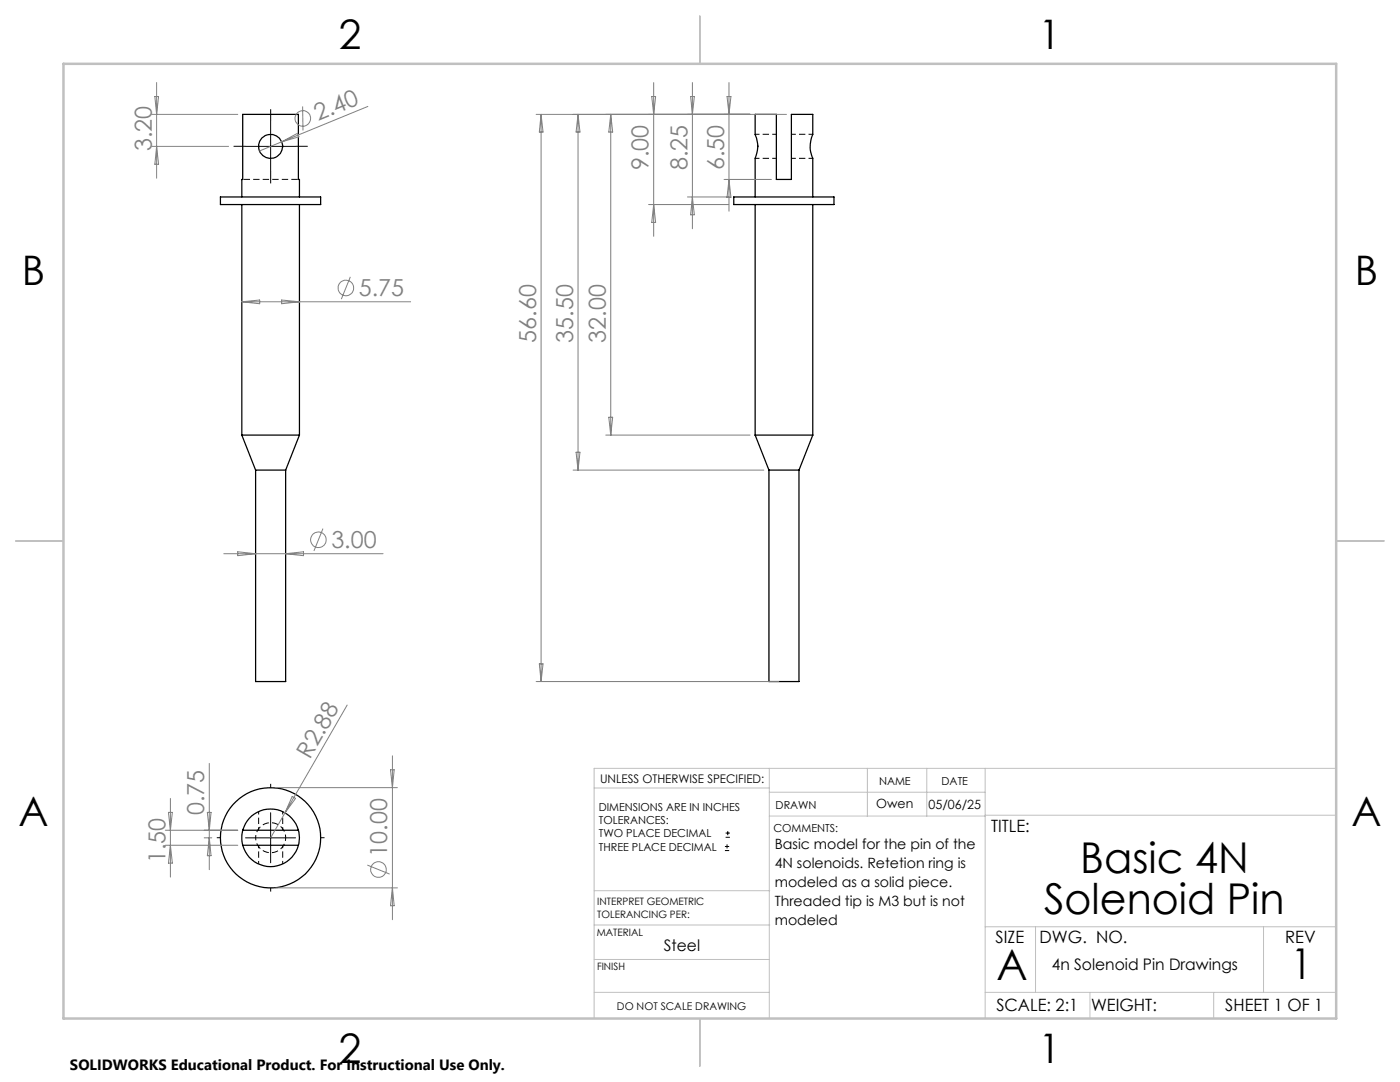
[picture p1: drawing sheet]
<svg xmlns="http://www.w3.org/2000/svg" width="279mm" height="216mm" viewBox="0 0 279 216" stroke-linecap="round" stroke-linejoin="round" font-family="sans-serif">
<path d="M48.5 35.8h11.1" fill="none" stroke="#000" stroke-width=".2" stroke-dasharray="1.3 .6" stroke-dashoffset="-.2" stroke-linecap="butt"/>
<path d="M51.6 29.2v.2M51.6 28.9v.3M151.2 29.4v-.5" fill="none" stroke="#000" stroke-width=".2" stroke-dasharray="1.3 .6" stroke-linecap="butt"/>
<path d="M56.4 29.5v-.7M150.7 31.6h4.3M155 26.8h-4.3M158 31.6h4.2M162.2 26.8h-4.2" fill="none" stroke="#000" stroke-width=".2" stroke-dasharray="1.3 .6" stroke-dashoffset=".4" stroke-linecap="butt"/>
<g fill="none" stroke="#000" stroke-width=".25">
<path d="M44 39.3h20v1.5h-20zM48.3 39.3v-3.5h.1v-13h11.1v13h.3v3.5M146.4 39.3h20v1.5h-20zM162.2 31.6a5.5 5.5 0 0 1 0-4.8v-4h-4.3v13h-3v-13h-4.2v4a5.5 5.5 0 0 1 0 4.8v7.7M162.2 31.6v7.7M48.3 40.8v46M59.8 40.8v46M150.7 40.8v46M162.2 40.8v46M48.3 86.8h11.5M48.3 86.8l2.7 7M51 93.8h6"/>
<path d="M51 93.8v42.2h6v-42.2M59.8 86.8l-2.8 7M150.7 86.8h11.5M150.7 86.8l2.8 7M153.5 93.8h6M153.5 93.8v42.2h6v-42.2M162.2 86.8l-2.7 7M48.4 165.7a5.8 5.8 0 0 1 5.6-4.3 5.8 5.8 0 0 1 5.5 4.3M48.4 168.7a5.8 5.8 0 0 0 5.6 4.2 5.8 5.8 0 0 0 5.5-4.2M48.4 165.7a6.5 6.5 0 0 0 0 3M48.4 165.7h11.1M48.4 168.7h11.1"/>
<path d="M59.5 165.7a5.4 5.4 0 0 1 0 3"/>
<circle cx="54" cy="29.2" r="2.4"/>
<circle cx="54" cy="167.2" r="10"/>
</g>
<path d="M51 167.2a3 3 0 0 0 4.4 2.6 3 3 0 0 0 .4-5.1 3 3 0 0 0-4.7 2l-.1 .5M51.6 161.9v3.8M51.6 168.7v3.7M56.4 165.7v-3.8M56.4 172.4v-3.7" fill="none" stroke="#000" stroke-width=".2" stroke-dasharray="1.3 .6" stroke-dashoffset=".7" stroke-linecap="butt"/>
<g fill="none" stroke="#808080" stroke-width=".2">
<path d="M30.9 19.3h.7l-.3 3.5zM31.3 16.5v19.1M130.1 19.3h.7l-.3 3.5zM130.5 16.5v30.7M137.8 19.3h.8l-.4 3.5zM138.2 16.5v29.1M145.1 19.3h.8l-.4 3.5zM145.5 16.5v25.7M30.3 29.2h15.3M30.3 22.8h17.1M31.3 29.2l.3 3.6h-.7zM56.2 28.3l3.2-1.7 .3 .7z"/>
<path d="M60.4 21.2l.1 4.8M73.4 21.2l-21.6 8.9M108 22.8v113.2M108 22.8l.4 3.6h-.8zM115.4 22.8l.3 3.6h-.7zM115.4 22.8v71M121.9 22.8l.4 3.6h-.8zM121.9 22.8v64M137.2 39.3h8.3M138.2 39.3l.4 3.6h-.8zM144.5 35.8h9.5M145.5 35.8l.4 3.6h-.8z"/>
<path d="M157 22.8h-50M56.2 59.9l3.6 .3-3.6 .4zM69.9 55.2l-1.8 4.5M129.4 40.8h16.1M130.5 40.8l.3 3.6h-.7zM48.3 60.2h33.7M48.3 60.2l3.5-.3v.7zM114.4 93.8h38M115 90.2h.7l-.3 3.6zM120.9 86.8h28.8M121.5 83.3h.8l-.4 3.5zM44.7 110.5h31.7"/>
<path d="M47.4 110.1l3.6 .4-3.6 .4zM57 110.5l3.6-.4v.8zM64.5 105.5l-1.8 4.4M107 136h48.4M107.6 132.5h.8l-.4 3.5zM34 159.3v15.7M41.8 152.3v21.2M55 157.2h24.3M58.3 158.9l.7 .4-2.1 2.9zM69.3 140.7l-12.4 21.5M77.9 153.6h.8l-.4 3.6zM78.3 150.8v32.7"/>
<path d="M33 165.7h14.4M33 168.7h14.4M33.6 162.1h.8l-.4 3.6zM34 168.7l.4 3.5h-.8zM40.7 167.2h1.6M41.4 162.1h.7l-.3 3.6zM41.8 167.2l.3 3.5h-.7zM55 177.2h24.3M56.9 162.2l-2.9 5M73.3 172.6l4.5 1.8M78.3 177.2l.4 3.5h-.8z"/>
<circle cx="60.4" cy="23.6" r="1.56"/>
<circle cx="69" cy="57.5" r="1.55"/>
<circle cx="63.5" cy="107.7" r="1.56"/>
<circle cx="75.5" cy="173.5" r="1.55"/>
</g>
<path d="M49 29.2h10M54 24.2v10M49 167.2h10M54 162.2v10M144.7 169.7h.8M144.7 168.9h.8M144.8 167.1h.9M144.8 166.2h.9M145.1 168.5v.8M145.2 165.8v.9" fill="none" stroke="#000" stroke-width=".2"/>
<path d="M49 29.2h-2.4M54 24.2v-2.4M54 34.2v2.4M59 29.2h2.4M54 157.2v-.8M44 167.2h-.7M54 177.2v.7M64 167.2h.8" fill="none" stroke="#000" stroke-width=".2" stroke-dasharray="15.2 1.3 1.3 1.3" stroke-linecap="butt"/>
<g fill="none" stroke="#c0c0c0" stroke-width=".2">
<path d="M118.6 157.2h34.9M153.5 153.3v49.9M153.5 158.1h43.1M173.1 153.3v9.5M185 153.3v9.5M196.6 153.3v49.9M266.7 153.3h-148.1v49.9M118.6 177.7h35M153.5 162.8h43.1M196.6 162.7h70.1M118.6 198h34.9M118.6 191.5h34.9"/>
<path d="M118.6 184.6h35M196.6 198h70.1M196.6 184.9h70.1M206.7 184.9v13.1M217.5 198v5.2M242.2 198v5.2M252.2 184.9v13.1"/>
</g>
<path d="M139.7 3.2v9.5M3.1 107.9h9.6M266.7 107.9h9.5M139.7 203.2v9.6" fill="none" stroke="#c0c0c0" stroke-width=".25"/>
<path d="M12.7 12.7h254v190.5h-254z" fill="none" stroke="#c0c0c0" stroke-width=".5"/>
<g font-size="8.5">
<text x="215.6" y="174.2">Basic 4N</text>
<text x="208.4" y="182.3">Solenoid Pin</text>
<text x="198.9" y="195.5">A</text>
<text x="257.6" y="195.4">1</text>
</g>
<g font-size="8.1">
<text x="67.6" y="9.7">2</text>
<text x="207.3" y="9.7">1</text>
<text x="4.4" y="57">B</text>
<text x="270.4" y="57">B</text>
<text x="3.7" y="164.9">A</text>
<text x="269.7" y="164.9">A</text>
<text x="67.6" y="212.2">2</text>
<text x="207.3" y="212.2">1</text>
</g>
<g font-size="4.7" fill="#808080">
<text x="63.5" y="24.2" transform="rotate(-22 63.5 24.2)">2.40</text>
<text x="30.3" y="30.2" transform="rotate(-90 30.3 30.2)">3.20</text>
<text x="129.5" y="34" transform="rotate(-90 129.5 34)">9.00</text>
<text x="137.2" y="34" transform="rotate(-90 137.2 34)">8.25</text>
<text x="144.5" y="34" transform="rotate(-90 144.5 34)">6.50</text>
<text x="71.6" y="59.2">5.75</text>
<text x="107" y="68.4" transform="rotate(-90 107 68.4)">56.60</text>
<text x="114.4" y="68.4" transform="rotate(-90 114.4 68.4)">35.50</text>
<text x="120.9" y="68.4" transform="rotate(-90 120.9 68.4)">32.00</text>
<text x="66.1" y="109.4">3.00</text>
<text x="61.9" y="151.6" transform="rotate(-60 61.9 151.6)">R2.88</text>
<text x="40.8" y="162.7" transform="rotate(-90 40.8 162.7)">0.75</text>
<text x="33" y="172.3" transform="rotate(-90 33 172.3)">1.50</text>
<text x="77.3" y="170.9" transform="rotate(-90 77.3 170.9)">10.00</text>
</g>
<g font-size="3.4">
<text x="197.8" y="166">TITLE:</text>
<text x="198.7" y="188.1">SIZE</text>
<text x="207.5" y="188.1">DWG. NO.</text>
<text x="256.5" y="188.2">REV</text>
<text x="198.8" y="201.7">SCALE: 2:1</text>
<text x="217.7" y="201.8">WEIGHT:</text>
<text x="244.5" y="201.7">SHEET 1 OF 1</text>
</g>
<g font-size="3.2">
<text x="132.5" y="189.8">Steel</text>
<text x="209.9" y="193.5">4n Solenoid Pin Drawings</text>
</g>
<text font-size="3" x="14" y="213.5">SOLIDWORKS Educational Product. For Instructional Use Only.</text>
<g font-size="2.8">
<text x="154.6" y="169.4">Basic model for the pin of the</text>
<text x="154.6" y="173.2">4N solenoids. Retetion ring is</text>
<text x="154.6" y="177">modeled as a solid piece.</text>
<text x="154.6" y="180.8">Threaded tip is M3 but is not</text>
<text x="154.6" y="184.6">modeled</text>
</g>
<g font-size="2.5">
<text x="174.9" y="161.3">Owen</text>
<text x="185.3" y="161.4">05/06/25</text>
</g>
<text font-size="2.4" x="119.8" y="156.2">UNLESS OTHERWISE SPECIFIED:</text>
<g font-size="2.2">
<text x="119.5" y="161.8">DIMENSIONS ARE IN INCHES</text>
<text x="154.8" y="161.4">DRAWN</text>
<text x="175.4" y="156.6">NAME</text>
<text x="187.9" y="156.7">DATE</text>
<text x="119.5" y="164.4">TOLERANCES:</text>
<text x="119.5" y="167.1">TWO PLACE DECIMAL</text>
<text x="154.4" y="166.1">COMMENTS:</text>
<text x="119.5" y="169.7">THREE PLACE DECIMAL</text>
</g>
<text font-size="2.1" x="123.1" y="201.6">DO NOT SCALE DRAWING</text>
<g font-size="2">
<text x="119.2" y="180.6">INTERPRET GEOMETRIC</text>
<text x="119.2" y="183.1">TOLERANCING PER:</text>
<text x="119.1" y="186.7">MATERIAL</text>
<text x="119.1" y="193.5">FINISH</text>
</g>
</svg>
